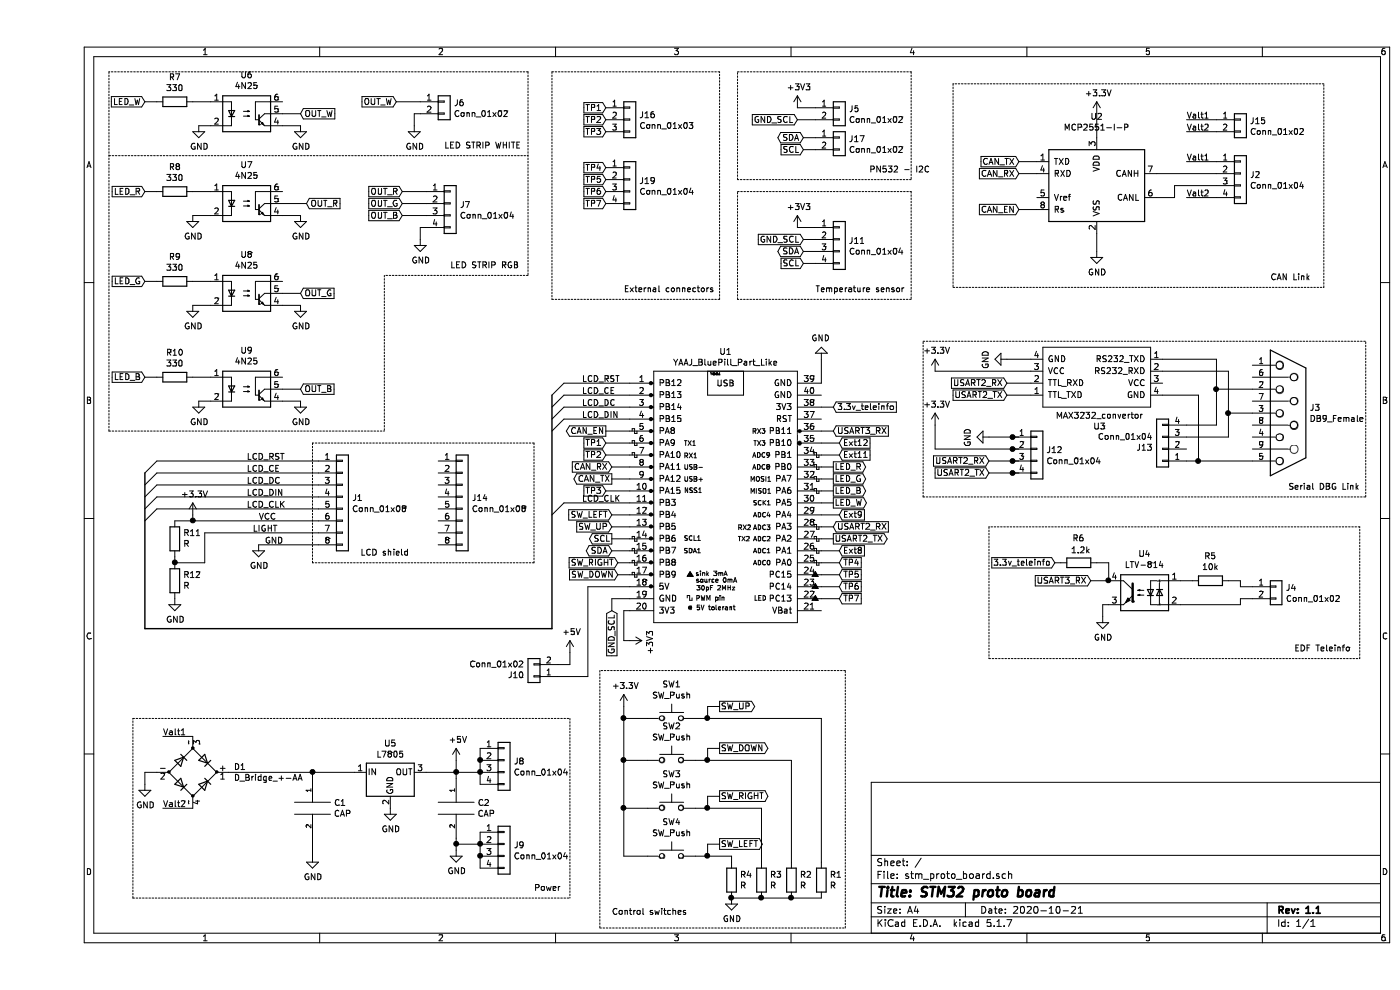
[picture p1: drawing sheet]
EESchema Schematic File Version 4
EELAYER 30 0
EELAYER END
$Descr A4 11693 8268
encoding utf-8
Sheet 1 1
Title "STM32 proto board"
Date "2020-10-21"
Rev "1.1"
Comp ""
Comment1 ""
Comment2 ""
Comment3 ""
Comment4 ""
$EndDescr
$Comp
L Interface_CAN_LIN:MCP2551-I-P U2
U 1 1
P 8850 1550
F 0 "U2" H 8850 2128 50  0000 C CNN
F 1 "MCP2551-I-P" H 8850 2037 50  0000 C CNN
F 2 "Package_DIP:DIP-8_W7.62mm" H 8850 1050 50  0001 C CIN
F 3 "http://ww1.microchip.com/downloads/en/devicedoc/21667d.pdf" H 8850 1550 50  0001 C CNN
	1    8850 1550
	1    0    0    -1  
$EndComp
$Comp
L Connector:DB9_Female J3
U 1 1
P 10450 3450
F 0 "J3" H 10629 3496 50  0000 L CNN
F 1 "DB9_Female" H 10629 3405 50  0000 L CNN
F 2 "Connector_Dsub:DSUB-9_Female_Horizontal_P2.77x2.84mm_EdgePinOffset4.94mm_Housed_MountingHolesOffset7.48mm" H 10450 3450 50  0001 C CNN
F 3 " ~" H 10450 3450 50  0001 C CNN
	1    10450 3450
	1    0    0    -1  
$EndComp
$Comp
L Connector_Generic:Conn_01x04 J2
U 1 1
P 10050 1450
F 0 "J2" H 10130 1442 50  0000 L CNN
F 1 "Conn_01x04" H 10130 1351 50  0000 L CNN
F 2 "Connector_PinHeader_2.54mm:PinHeader_1x04_P2.54mm_Horizontal" H 10050 1450 50  0001 C CNN
F 3 "~" H 10050 1450 50  0001 C CNN
	1    10050 1450
	1    0    0    -1  
$EndComp
$Comp
L power:+3.3V #PWR0105
U 1 1
P 8850 950
F 0 "#PWR0105" H 8850 800 50  0001 C CNN
F 1 "+3.3V" H 8865 1123 50  0000 C CNN
F 2 "" H 8850 950 50  0001 C CNN
F 3 "" H 8850 950 50  0001 C CNN
	1    8850 950 
	1    0    0    -1  
$EndComp
Wire Wire Line
	8850 1150 8850 950 
$Comp
L power:GND #PWR0106
U 1 1
P 8850 2100
F 0 "#PWR0106" H 8850 1850 50  0001 C CNN
F 1 "GND" H 8855 1927 50  0000 C CNN
F 2 "" H 8850 2100 50  0001 C CNN
F 3 "" H 8850 2100 50  0001 C CNN
	1    8850 2100
	1    0    0    -1  
$EndComp
Wire Wire Line
	8850 1950 8850 2100
Wire Wire Line
	9850 1450 9350 1450
Wire Wire Line
	9350 1650 9500 1650
Wire Wire Line
	9500 1650 9500 1550
Wire Wire Line
	9500 1550 9850 1550
Text Label 9600 1350 0    50   ~ 0
Valt1
Wire Wire Line
	9600 1350 9850 1350
Text Label 9600 1650 0    50   ~ 0
Valt2
Wire Wire Line
	9600 1650 9850 1650
Text Label 1750 3850 0    50   ~ 0
LCD_RST
Text Label 1750 3950 0    50   ~ 0
LCD_CE
Text Label 1750 4050 0    50   ~ 0
LCD_DC
Text Label 1750 4150 0    50   ~ 0
LCD_DIN
Text Label 1750 4250 0    50   ~ 0
LCD_CLK
Text Label 1850 4350 0    50   ~ 0
VCC
Text Label 1800 4450 0    50   ~ 0
LIGHT
Text Label 1900 4550 0    50   ~ 0
GND
$Comp
L power:+3.3V #PWR0110
U 1 1
P 1300 4300
F 0 "#PWR0110" H 1300 4150 50  0001 C CNN
F 1 "+3.3V" H 1315 4473 50  0000 C CNN
F 2 "" H 1300 4300 50  0001 C CNN
F 3 "" H 1300 4300 50  0001 C CNN
	1    1300 4300
	1    0    0    -1  
$EndComp
$Comp
L power:GND #PWR0111
U 1 1
P 1850 4550
F 0 "#PWR0111" H 1850 4300 50  0001 C CNN
F 1 "GND" H 1855 4377 50  0000 C CNN
F 2 "" H 1850 4550 50  0001 C CNN
F 3 "" H 1850 4550 50  0001 C CNN
	1    1850 4550
	1    0    0    -1  
$EndComp
Wire Wire Line
	1300 4350 1300 4300
Wire Wire Line
	1300 4350 2350 4350
Text GLabel 8200 1350 0    50   Input ~ 0
CAN_TX
Text GLabel 8200 1450 0    50   Input ~ 0
CAN_RX
Text GLabel 8200 1750 0    50   Input ~ 0
CAN_EN
Wire Wire Line
	8350 1350 8200 1350
Wire Wire Line
	8350 1450 8200 1450
Wire Wire Line
	8200 1750 8350 1750
Entry Wire Line
	1000 4050 900  4150
Entry Wire Line
	1000 3950 900  4050
Entry Wire Line
	900  4250 1000 4150
Entry Wire Line
	900  3950 1000 3850
Entry Wire Line
	900  4350 1000 4250
Wire Wire Line
	1000 3850 2350 3850
Wire Wire Line
	1000 3950 2350 3950
Wire Wire Line
	1000 4050 2350 4050
Wire Wire Line
	1000 4150 2350 4150
Wire Wire Line
	1000 4250 2350 4250
$Comp
L Switch:SW_Push SW1
U 1 1
P 5300 6000
F 0 "SW1" H 5300 6285 50  0000 C CNN
F 1 "SW_Push" H 5300 6194 50  0000 C CNN
F 2 "Button_Switch_THT:SW_PUSH_6mm" H 5300 6200 50  0001 C CNN
F 3 "" H 5300 6200 50  0001 C CNN
	1    5300 6000
	1    0    0    -1  
$EndComp
$Comp
L Switch:SW_Push SW2
U 1 1
P 5300 6350
F 0 "SW2" H 5300 6635 50  0000 C CNN
F 1 "SW_Push" H 5300 6544 50  0000 C CNN
F 2 "Button_Switch_THT:SW_PUSH_6mm" H 5300 6550 50  0001 C CNN
F 3 "" H 5300 6550 50  0001 C CNN
	1    5300 6350
	1    0    0    -1  
$EndComp
$Comp
L Switch:SW_Push SW3
U 1 1
P 5300 6750
F 0 "SW3" H 5300 7035 50  0000 C CNN
F 1 "SW_Push" H 5300 6944 50  0000 C CNN
F 2 "Button_Switch_THT:SW_PUSH_6mm" H 5300 6950 50  0001 C CNN
F 3 "" H 5300 6950 50  0001 C CNN
	1    5300 6750
	1    0    0    -1  
$EndComp
$Comp
L Switch:SW_Push SW4
U 1 1
P 5300 7150
F 0 "SW4" H 5300 7435 50  0000 C CNN
F 1 "SW_Push" H 5300 7344 50  0000 C CNN
F 2 "Button_Switch_THT:SW_PUSH_6mm" H 5300 7350 50  0001 C CNN
F 3 "" H 5300 7350 50  0001 C CNN
	1    5300 7150
	1    0    0    -1  
$EndComp
$Comp
L power:+3.3V #PWR0112
U 1 1
P 4900 5900
F 0 "#PWR0112" H 4900 5750 50  0001 C CNN
F 1 "+3.3V" H 4915 6073 50  0000 C CNN
F 2 "" H 4900 5900 50  0001 C CNN
F 3 "" H 4900 5900 50  0001 C CNN
	1    4900 5900
	1    0    0    -1  
$EndComp
Wire Wire Line
	5100 7150 4900 7150
Wire Wire Line
	5100 6000 4900 6000
Connection ~ 4900 6000
Wire Wire Line
	4900 6000 4900 5900
Wire Wire Line
	5100 6350 4900 6350
Wire Wire Line
	4900 6000 4900 6350
Connection ~ 4900 6350
Wire Wire Line
	4900 6350 4900 6750
Wire Wire Line
	5100 6750 4900 6750
Connection ~ 4900 6750
Wire Wire Line
	4900 6750 4900 7150
$Comp
L Device:R R4
U 1 1
P 5800 7350
F 0 "R4" H 5870 7396 50  0000 L CNN
F 1 "R" H 5870 7305 50  0000 L CNN
F 2 "Resistor_THT:R_Axial_DIN0207_L6.3mm_D2.5mm_P10.16mm_Horizontal" V 5730 7350 50  0001 C CNN
F 3 "~" H 5800 7350 50  0001 C CNN
	1    5800 7350
	1    0    0    -1  
$EndComp
$Comp
L Device:R R3
U 1 1
P 6050 7350
F 0 "R3" H 6120 7396 50  0000 L CNN
F 1 "R" H 6120 7305 50  0000 L CNN
F 2 "Resistor_THT:R_Axial_DIN0207_L6.3mm_D2.5mm_P15.24mm_Horizontal" V 5980 7350 50  0001 C CNN
F 3 "~" H 6050 7350 50  0001 C CNN
	1    6050 7350
	1    0    0    -1  
$EndComp
$Comp
L Device:R R2
U 1 1
P 6300 7350
F 0 "R2" H 6370 7396 50  0000 L CNN
F 1 "R" H 6370 7305 50  0000 L CNN
F 2 "Resistor_THT:R_Axial_DIN0207_L6.3mm_D2.5mm_P15.24mm_Horizontal" V 6230 7350 50  0001 C CNN
F 3 "~" H 6300 7350 50  0001 C CNN
	1    6300 7350
	1    0    0    -1  
$EndComp
$Comp
L Device:R R1
U 1 1
P 6550 7350
F 0 "R1" H 6620 7396 50  0000 L CNN
F 1 "R" H 6620 7305 50  0000 L CNN
F 2 "Resistor_THT:R_Axial_DIN0207_L6.3mm_D2.5mm_P15.24mm_Horizontal" V 6480 7350 50  0001 C CNN
F 3 "~" H 6550 7350 50  0001 C CNN
	1    6550 7350
	1    0    0    -1  
$EndComp
$Comp
L power:GND #PWR0113
U 1 1
P 5800 7500
F 0 "#PWR0113" H 5800 7250 50  0001 C CNN
F 1 "GND" H 5805 7327 50  0000 C CNN
F 2 "" H 5800 7500 50  0001 C CNN
F 3 "" H 5800 7500 50  0001 C CNN
	1    5800 7500
	1    0    0    -1  
$EndComp
Wire Wire Line
	5800 7500 6050 7500
Connection ~ 6050 7500
Wire Wire Line
	6050 7500 6300 7500
Wire Wire Line
	6300 7500 6550 7500
Connection ~ 6300 7500
Wire Wire Line
	5500 7150 5600 7150
Wire Wire Line
	5800 7150 5800 7200
Wire Wire Line
	6050 6750 6050 7200
Wire Wire Line
	5500 6350 5600 6350
Wire Wire Line
	6300 6350 6300 7200
Wire Wire Line
	6550 6000 6550 7200
Wire Wire Line
	5500 6000 5600 6000
Wire Wire Line
	5500 6750 5600 6750
Text GLabel 4800 4400 0    50   Input ~ 0
SW_UP
Text GLabel 5700 6250 2    50   Output ~ 0
SW_DOWN
Text GLabel 5700 6650 2    50   Output ~ 0
SW_RIGHT
Text GLabel 5700 7050 2    50   Output ~ 0
SW_LEFT
Wire Wire Line
	5700 5900 5600 5900
Wire Wire Line
	5600 5900 5600 6000
Connection ~ 5600 6000
Wire Wire Line
	5600 6000 6550 6000
Wire Wire Line
	5700 6250 5600 6250
Wire Wire Line
	5600 6250 5600 6350
Connection ~ 5600 6350
Wire Wire Line
	5600 6350 6300 6350
Wire Wire Line
	5700 6650 5600 6650
Wire Wire Line
	5600 6650 5600 6750
Connection ~ 5600 6750
Wire Wire Line
	5600 6750 6050 6750
Wire Wire Line
	5700 7050 5600 7050
Wire Wire Line
	5600 7050 5600 7150
Connection ~ 5600 7150
Wire Wire Line
	5600 7150 5800 7150
Wire Notes Line
	800  7500 800  6000
Text Notes 10450 4100 0    50   ~ 0
Serial DBG Link
$Comp
L Device:R R6
U 1 1
P 8700 4700
F 0 "R6" V 8900 4650 50  0000 L CNN
F 1 "1.2k" V 8800 4600 50  0000 L CNN
F 2 "Resistor_THT:R_Axial_DIN0204_L3.6mm_D1.6mm_P7.62mm_Horizontal" V 8630 4700 50  0001 C CNN
F 3 "~" H 8700 4700 50  0001 C CNN
	1    8700 4700
	0    -1   -1   0   
$EndComp
Wire Wire Line
	10050 5050 10050 5000
Wire Wire Line
	10050 5000 10150 5000
Wire Wire Line
	9550 5050 10050 5050
$Comp
L Isolator:LTV-814 U4
U 1 1
P 9250 4950
F 0 "U4" H 9250 5275 50  0000 C CNN
F 1 "LTV-814" H 9250 5184 50  0000 C CNN
F 2 "Package_DIP:DIP-4_W7.62mm" H 9050 4750 50  0001 L CIN
F 3 "http://optoelectronics.liteon.com/upload/download/DS-70-96-0013/S_110_LTV-814%20824%20844%20(M,%20S,%20S-TA,%20S-TA1,%20S-TP)%20Series.pdf" H 9275 4950 50  0001 L CNN
	1    9250 4950
	-1   0    0    -1  
$EndComp
Wire Wire Line
	10150 4900 10050 4900
Wire Wire Line
	10050 4900 10050 4850
Wire Wire Line
	10050 4850 9950 4850
$Comp
L Device:R R5
U 1 1
P 9800 4850
F 0 "R5" V 9593 4850 50  0000 C CNN
F 1 "10k" V 9684 4850 50  0000 C CNN
F 2 "Resistor_THT:R_Axial_DIN0204_L3.6mm_D1.6mm_P7.62mm_Horizontal" V 9730 4850 50  0001 C CNN
F 3 "~" H 9800 4850 50  0001 C CNN
	1    9800 4850
	0    1    1    0   
$EndComp
Wire Wire Line
	9550 4850 9650 4850
$Comp
L power:GND #PWR0101
U 1 1
P 8900 5150
F 0 "#PWR0101" H 8900 4900 50  0001 C CNN
F 1 "GND" H 8905 4977 50  0000 C CNN
F 2 "" H 8900 5150 50  0001 C CNN
F 3 "" H 8900 5150 50  0001 C CNN
	1    8900 5150
	1    0    0    -1  
$EndComp
Wire Wire Line
	8500 4700 8550 4700
Text GLabel 8800 4850 0    50   Input ~ 0
USART3_RX
Wire Wire Line
	8850 4700 8950 4700
Wire Wire Line
	8950 4850 8950 4700
Wire Wire Line
	8950 5050 8900 5050
Wire Wire Line
	8900 5050 8900 5150
Wire Notes Line
	7950 4400 7950 5500
Wire Notes Line
	7950 5500 11050 5500
Wire Notes Line
	11050 5500 11050 4400
Wire Notes Line
	11050 4400 7950 4400
Text Notes 10500 5450 0    50   ~ 0
EDF Teleinfo
Wire Notes Line
	7650 2400 10750 2400
Wire Notes Line
	10750 2400 10750 700 
Wire Notes Line
	10750 700  7650 700 
Wire Notes Line
	7650 700  7650 2400
Text Notes 10300 2350 0    50   ~ 0
CAN Link
Wire Notes Line
	2300 3700 2300 4700
Wire Notes Line
	4150 4700 4150 3700
Text Notes 2700 4650 0    50   ~ 0
LCD shield
Connection ~ 5800 7500
Text Label 4550 3200 0    50   ~ 0
LCD_RST
Text Label 4550 3300 0    50   ~ 0
LCD_CE
Text Label 4550 3400 0    50   ~ 0
LCD_DC
Text Label 4550 3500 0    50   ~ 0
LCD_DIN
Wire Wire Line
	4400 3200 4950 3200
Wire Wire Line
	4400 3300 4950 3300
Wire Wire Line
	4400 3400 4950 3400
Wire Wire Line
	4400 3500 4950 3500
Text Label 4550 4200 0    50   ~ 0
LCD_CLK
Wire Wire Line
	4400 4200 4950 4200
Entry Wire Line
	4300 3300 4400 3200
Entry Wire Line
	4300 3400 4400 3300
Entry Wire Line
	4300 3600 4400 3500
Entry Wire Line
	4300 3500 4400 3400
Entry Wire Line
	4300 4300 4400 4200
Text GLabel 6650 4400 2    50   Input ~ 0
USART2_RX
Text GLabel 6650 4500 2    50   Output ~ 0
USART2_TX
Wire Wire Line
	6550 4400 6650 4400
Wire Wire Line
	6650 4500 6550 4500
Text GLabel 4800 3900 0    50   Input ~ 0
CAN_RX
Text GLabel 4800 4000 0    50   Output ~ 0
CAN_TX
Wire Wire Line
	4800 3900 4950 3900
Wire Wire Line
	4950 4000 4800 4000
Text GLabel 6650 3600 2    50   Input ~ 0
USART3_RX
Wire Wire Line
	6550 3600 6650 3600
Text GLabel 4750 3600 0    50   Output ~ 0
CAN_EN
Wire Wire Line
	4950 4600 4800 4600
Wire Wire Line
	10150 3450 9950 3450
Text GLabel 6400 1150 0    50   BiDi ~ 0
SDA
Text GLabel 6400 1250 0    50   Input ~ 0
SCL
Wire Wire Line
	6500 1150 6400 1150
Wire Wire Line
	6400 1250 6500 1250
Text GLabel 4800 4600 0    50   BiDi ~ 0
SDA
Wire Wire Line
	4950 4800 4850 4800
Text GLabel 4800 4500 0    50   Output ~ 0
SCL
Wire Wire Line
	4950 4700 4850 4700
Text GLabel 4850 4800 0    50   Input ~ 0
SW_DOWN
Text GLabel 4850 4700 0    50   Input ~ 0
SW_RIGHT
Text GLabel 4800 4300 0    50   Input ~ 0
SW_LEFT
Wire Wire Line
	6550 4700 6700 4700
Wire Wire Line
	6550 4800 6700 4800
Wire Wire Line
	6550 5000 6700 5000
Wire Wire Line
	6550 4900 6700 4900
Text GLabel 5700 5900 2    50   Output ~ 0
SW_UP
$Comp
L power:+5V #PWR0119
U 1 1
P 4450 5450
F 0 "#PWR0119" H 4450 5300 50  0001 C CNN
F 1 "+5V" H 4465 5623 50  0000 C CNN
F 2 "" H 4450 5450 50  0001 C CNN
F 3 "" H 4450 5450 50  0001 C CNN
	1    4450 5450
	1    0    0    -1  
$EndComp
Text Notes 6950 1450 0    50   ~ 0
PN532 - I2C
Wire Notes Line
	7300 600  7300 1500
Wire Notes Line
	7300 1500 5850 1500
Wire Notes Line
	5850 1500 5850 600 
Wire Notes Line
	5850 600  7300 600 
$Comp
L Isolator:4N25 U7
U 1 1
P 1750 1700
F 0 "U7" H 1750 2025 50  0000 C CNN
F 1 "4N25" H 1750 1934 50  0000 C CNN
F 2 "Package_DIP:DIP-6_W7.62mm" H 1550 1500 50  0001 L CIN
F 3 "https://www.vishay.com/docs/83725/4n25.pdf" H 1750 1700 50  0001 L CNN
	1    1750 1700
	1    0    0    -1  
$EndComp
$Comp
L Isolator:4N25 U8
U 1 1
P 1750 2450
F 0 "U8" H 1750 2775 50  0000 C CNN
F 1 "4N25" H 1750 2684 50  0000 C CNN
F 2 "Package_DIP:DIP-6_W7.62mm" H 1550 2250 50  0001 L CIN
F 3 "https://www.vishay.com/docs/83725/4n25.pdf" H 1750 2450 50  0001 L CNN
	1    1750 2450
	1    0    0    -1  
$EndComp
$Comp
L power:GND #PWR0120
U 1 1
P 1350 3350
F 0 "#PWR0120" H 1350 3100 50  0001 C CNN
F 1 "GND" H 1355 3177 50  0000 C CNN
F 2 "" H 1350 3350 50  0001 C CNN
F 3 "" H 1350 3350 50  0001 C CNN
	1    1350 3350
	1    0    0    -1  
$EndComp
$Comp
L power:GND #PWR0121
U 1 1
P 1300 2550
F 0 "#PWR0121" H 1300 2300 50  0001 C CNN
F 1 "GND" H 1305 2377 50  0000 C CNN
F 2 "" H 1300 2550 50  0001 C CNN
F 3 "" H 1300 2550 50  0001 C CNN
	1    1300 2550
	1    0    0    -1  
$EndComp
$Comp
L power:GND #PWR0122
U 1 1
P 1300 1800
F 0 "#PWR0122" H 1300 1550 50  0001 C CNN
F 1 "GND" H 1305 1627 50  0000 C CNN
F 2 "" H 1300 1800 50  0001 C CNN
F 3 "" H 1300 1800 50  0001 C CNN
	1    1300 1800
	1    0    0    -1  
$EndComp
$Comp
L power:GND #PWR0123
U 1 1
P 2200 3350
F 0 "#PWR0123" H 2200 3100 50  0001 C CNN
F 1 "GND" H 2205 3177 50  0000 C CNN
F 2 "" H 2200 3350 50  0001 C CNN
F 3 "" H 2200 3350 50  0001 C CNN
	1    2200 3350
	1    0    0    -1  
$EndComp
$Comp
L power:GND #PWR0124
U 1 1
P 2200 2550
F 0 "#PWR0124" H 2200 2300 50  0001 C CNN
F 1 "GND" H 2205 2377 50  0000 C CNN
F 2 "" H 2200 2550 50  0001 C CNN
F 3 "" H 2200 2550 50  0001 C CNN
	1    2200 2550
	1    0    0    -1  
$EndComp
$Comp
L power:GND #PWR0125
U 1 1
P 2200 1800
F 0 "#PWR0125" H 2200 1550 50  0001 C CNN
F 1 "GND" H 2205 1627 50  0000 C CNN
F 2 "" H 2200 1800 50  0001 C CNN
F 3 "" H 2200 1800 50  0001 C CNN
	1    2200 1800
	1    0    0    -1  
$EndComp
Wire Wire Line
	1450 1800 1300 1800
Wire Wire Line
	1450 2550 1300 2550
Wire Wire Line
	1450 3350 1350 3350
Wire Wire Line
	2050 3350 2200 3350
Wire Wire Line
	2050 2550 2200 2550
Wire Wire Line
	2050 1800 2200 1800
$Comp
L Device:R R8
U 1 1
P 1150 1600
F 0 "R8" V 943 1600 50  0000 C CNN
F 1 "330" V 1034 1600 50  0000 C CNN
F 2 "Resistor_THT:R_Axial_DIN0204_L3.6mm_D1.6mm_P7.62mm_Horizontal" V 1080 1600 50  0001 C CNN
F 3 "~" H 1150 1600 50  0001 C CNN
	1    1150 1600
	0    1    1    0   
$EndComp
$Comp
L Device:R R9
U 1 1
P 1150 2350
F 0 "R9" V 943 2350 50  0000 C CNN
F 1 "330" V 1034 2350 50  0000 C CNN
F 2 "Resistor_THT:R_Axial_DIN0204_L3.6mm_D1.6mm_P7.62mm_Horizontal" V 1080 2350 50  0001 C CNN
F 3 "~" H 1150 2350 50  0001 C CNN
	1    1150 2350
	0    1    1    0   
$EndComp
$Comp
L Device:R R10
U 1 1
P 1150 3150
F 0 "R10" V 943 3150 50  0000 C CNN
F 1 "330" V 1034 3150 50  0000 C CNN
F 2 "Resistor_THT:R_Axial_DIN0204_L3.6mm_D1.6mm_P7.62mm_Horizontal" V 1080 3150 50  0001 C CNN
F 3 "~" H 1150 3150 50  0001 C CNN
	1    1150 3150
	0    1    1    0   
$EndComp
$Comp
L Isolator:4N25 U9
U 1 1
P 1750 3250
F 0 "U9" H 1750 3575 50  0000 C CNN
F 1 "4N25" H 1750 3484 50  0000 C CNN
F 2 "Package_DIP:DIP-6_W7.62mm" H 1550 3050 50  0001 L CIN
F 3 "https://www.vishay.com/docs/83725/4n25.pdf" H 1750 3250 50  0001 L CNN
	1    1750 3250
	1    0    0    -1  
$EndComp
Text GLabel 900  1600 0    50   Input ~ 0
LED_R
Text GLabel 900  2350 0    50   Input ~ 0
LED_G
Text GLabel 900  3150 0    50   Input ~ 0
LED_B
Wire Wire Line
	900  1600 1000 1600
Wire Wire Line
	1300 1600 1450 1600
Wire Wire Line
	1450 2350 1300 2350
Wire Wire Line
	1000 2350 900  2350
Wire Wire Line
	900  3150 1000 3150
Wire Wire Line
	1300 3150 1450 3150
Text GLabel 2250 1700 2    50   Input ~ 0
OUT_R
Text GLabel 2200 2450 2    50   Input ~ 0
OUT_G
Text GLabel 2200 3250 2    50   Input ~ 0
OUT_B
$Comp
L power:GND #PWR0129
U 1 1
P 3200 2000
F 0 "#PWR0129" H 3200 1750 50  0001 C CNN
F 1 "GND" H 3205 1827 50  0000 C CNN
F 2 "" H 3200 2000 50  0001 C CNN
F 3 "" H 3200 2000 50  0001 C CNN
	1    3200 2000
	1    0    0    -1  
$EndComp
Text Notes 3450 2250 0    50   ~ 0
LED STRIP RGB
$Comp
L Connector_Generic:Conn_01x04 J7
U 1 1
P 3450 1700
F 0 "J7" H 3530 1692 50  0000 L CNN
F 1 "Conn_01x04" H 3530 1601 50  0000 L CNN
F 2 "Connector_PinHeader_2.54mm:PinHeader_1x04_P2.54mm_Vertical" H 3450 1700 50  0001 C CNN
F 3 "~" H 3450 1700 50  0001 C CNN
	1    3450 1700
	1    0    0    -1  
$EndComp
Wire Wire Line
	3250 1900 3200 1900
Wire Wire Line
	3200 1900 3200 2000
Text GLabel 3050 1800 0    50   Input ~ 0
OUT_B
Text GLabel 3050 1700 0    50   Input ~ 0
OUT_G
Text GLabel 3050 1600 0    50   Input ~ 0
OUT_R
Wire Wire Line
	3050 1600 3250 1600
Wire Wire Line
	3250 1700 3050 1700
Wire Wire Line
	3050 1800 3250 1800
$Comp
L power:GND #PWR0130
U 1 1
P 3150 1050
F 0 "#PWR0130" H 3150 800 50  0001 C CNN
F 1 "GND" H 3155 877 50  0000 C CNN
F 2 "" H 3150 1050 50  0001 C CNN
F 3 "" H 3150 1050 50  0001 C CNN
	1    3150 1050
	1    0    0    -1  
$EndComp
Wire Wire Line
	3200 950  3150 950 
Wire Wire Line
	3150 950  3150 1050
Text GLabel 3000 850  0    50   Input ~ 0
OUT_W
Wire Wire Line
	3000 850  3200 850 
$Comp
L Connector_Generic:Conn_01x04 J11
U 1 1
P 6700 2000
F 0 "J11" H 6780 1992 50  0000 L CNN
F 1 "Conn_01x04" H 6780 1901 50  0000 L CNN
F 2 "Connector_PinHeader_2.54mm:PinHeader_1x04_P2.54mm_Vertical" H 6700 2000 50  0001 C CNN
F 3 "~" H 6700 2000 50  0001 C CNN
	1    6700 2000
	1    0    0    -1  
$EndComp
$Comp
L power:+3V3 #PWR0126
U 1 1
P 6350 1900
F 0 "#PWR0126" H 6350 1750 50  0001 C CNN
F 1 "+3V3" H 6365 2073 50  0000 C CNN
F 2 "" H 6350 1900 50  0001 C CNN
F 3 "" H 6350 1900 50  0001 C CNN
	1    6350 1900
	1    0    0    -1  
$EndComp
Text GLabel 6400 2100 0    50   BiDi ~ 0
SDA
Text GLabel 6400 2200 0    50   Input ~ 0
SCL
Wire Wire Line
	6500 1900 6350 1900
Wire Wire Line
	6500 2100 6400 2100
Wire Wire Line
	6400 2200 6500 2200
Text Notes 6500 2450 0    50   ~ 0
Temperature sensor
Wire Notes Line
	7300 1600 7300 2500
Wire Notes Line
	7300 2500 5850 2500
Wire Notes Line
	5850 2500 5850 1600
Wire Notes Line
	5850 1600 7300 1600
Wire Wire Line
	2050 1700 2250 1700
Wire Wire Line
	2050 2450 2200 2450
Wire Wire Line
	2050 3250 2200 3250
$Comp
L power:GND #PWR0128
U 1 1
P 1350 1050
F 0 "#PWR0128" H 1350 800 50  0001 C CNN
F 1 "GND" H 1355 877 50  0000 C CNN
F 2 "" H 1350 1050 50  0001 C CNN
F 3 "" H 1350 1050 50  0001 C CNN
	1    1350 1050
	1    0    0    -1  
$EndComp
$Comp
L power:GND #PWR0131
U 1 1
P 2200 1050
F 0 "#PWR0131" H 2200 800 50  0001 C CNN
F 1 "GND" H 2205 877 50  0000 C CNN
F 2 "" H 2200 1050 50  0001 C CNN
F 3 "" H 2200 1050 50  0001 C CNN
	1    2200 1050
	1    0    0    -1  
$EndComp
Wire Wire Line
	1450 1050 1350 1050
Wire Wire Line
	2050 1050 2200 1050
$Comp
L Device:R R7
U 1 1
P 1150 850
F 0 "R7" V 943 850 50  0000 C CNN
F 1 "330" V 1034 850 50  0000 C CNN
F 2 "Resistor_THT:R_Axial_DIN0204_L3.6mm_D1.6mm_P7.62mm_Horizontal" V 1080 850 50  0001 C CNN
F 3 "~" H 1150 850 50  0001 C CNN
	1    1150 850 
	0    1    1    0   
$EndComp
$Comp
L Isolator:4N25 U6
U 1 1
P 1750 950
F 0 "U6" H 1750 1275 50  0000 C CNN
F 1 "4N25" H 1750 1184 50  0000 C CNN
F 2 "Package_DIP:DIP-6_W7.62mm" H 1550 750 50  0001 L CIN
F 3 "https://www.vishay.com/docs/83725/4n25.pdf" H 1750 950 50  0001 L CNN
	1    1750 950 
	1    0    0    -1  
$EndComp
Text GLabel 900  850  0    50   Input ~ 0
LED_W
Wire Wire Line
	900  850  1000 850 
Wire Wire Line
	1300 850  1450 850 
Text GLabel 2200 950  2    50   Input ~ 0
OUT_W
Wire Wire Line
	2050 950  2200 950 
$Comp
L Connector_Generic:Conn_01x02 J6
U 1 1
P 3400 850
F 0 "J6" H 3480 842 50  0000 L CNN
F 1 "Conn_01x02" H 3480 751 50  0000 L CNN
F 2 "Connector_PinHeader_2.54mm:PinHeader_1x02_P2.54mm_Vertical" H 3400 850 50  0001 C CNN
F 3 "~" H 3400 850 50  0001 C CNN
	1    3400 850 
	1    0    0    -1  
$EndComp
Text Notes 3400 1250 0    50   ~ 0
LED STRIP WHITE
Wire Notes Line
	600  1300 4100 1300
Wire Notes Line
	4100 600  600  600 
Wire Notes Line
	600  600  600  3600
Text GLabel 6650 3900 2    50   Output ~ 0
LED_R
Wire Wire Line
	6550 3900 6650 3900
Text GLabel 6650 4000 2    50   Output ~ 0
LED_G
Text GLabel 6650 4100 2    50   Output ~ 0
LED_B
Wire Wire Line
	6550 4000 6650 4000
Wire Wire Line
	6550 4100 6650 4100
Text GLabel 6700 3700 2    50   Input ~ 0
Ext12
Text GLabel 6700 3800 2    50   Input ~ 0
Ext11
Text GLabel 6650 4200 2    50   Output ~ 0
LED_W
Text GLabel 6700 4300 2    50   Input ~ 0
Ext9
Text GLabel 6700 4600 2    50   Input ~ 0
Ext8
Wire Notes Line
	4100 600  4100 2300
Wire Notes Line
	4100 2300 2900 2300
Wire Notes Line
	2900 2300 2900 3600
Wire Notes Line
	600  3600 2900 3600
Text Notes 4900 2450 0    50   ~ 0
External connectors
Wire Notes Line
	4300 2500 5700 2500
Wire Notes Line
	5700 2500 5700 600 
Wire Notes Line
	5700 600  4300 600 
Wire Notes Line
	4300 600  4300 2500
Wire Wire Line
	6700 4600 6550 4600
Wire Wire Line
	6550 4300 6700 4300
Wire Wire Line
	6550 3700 6700 3700
Wire Wire Line
	6700 3800 6550 3800
Wire Wire Line
	4750 3600 4950 3600
Wire Wire Line
	4950 3700 4750 3700
Wire Wire Line
	4750 3800 4950 3800
Wire Wire Line
	4750 4100 4950 4100
$Comp
L power:+3V3 #PWR0132
U 1 1
P 4950 5350
F 0 "#PWR0132" H 4950 5200 50  0001 C CNN
F 1 "+3V3" H 4965 5523 50  0000 C CNN
F 2 "" H 4950 5350 50  0001 C CNN
F 3 "" H 4950 5350 50  0001 C CNN
	1    4950 5350
	0    1    1    0   
$EndComp
Wire Wire Line
	4950 5100 4900 5100
Wire Bus Line
	900  5250 4300 5250
$Comp
L pspice:CAP C2
U 1 1
P 3500 6750
F 0 "C2" H 3678 6796 50  0000 L CNN
F 1 "CAP" H 3678 6705 50  0000 L CNN
F 2 "Capacitor_THT:CP_Radial_D5.0mm_P2.50mm" H 3500 6750 50  0001 C CNN
F 3 "" H 3500 6750 50  0001 C CNN
	1    3500 6750
	1    0    0    -1  
$EndComp
Connection ~ 3500 6450
Wire Wire Line
	3500 6350 3500 6450
$Comp
L power:+5V #PWR0116
U 1 1
P 3500 6350
F 0 "#PWR0116" H 3500 6200 50  0001 C CNN
F 1 "+5V" H 3515 6523 50  0000 C CNN
F 2 "" H 3500 6350 50  0001 C CNN
F 3 "" H 3500 6350 50  0001 C CNN
	1    3500 6350
	1    0    0    -1  
$EndComp
Text Notes 4150 7450 0    50   ~ 0
Power
Text Label 1050 6750 0    50   ~ 0
Valt2
Text Label 1050 6150 0    50   ~ 0
Valt1
Wire Wire Line
	3500 7000 3500 7050
Wire Wire Line
	2300 7000 2300 7150
Wire Wire Line
	900  6450 900  6550
Wire Wire Line
	1000 6450 900  6450
$Comp
L power:GND #PWR0109
U 1 1
P 900 6550
F 0 "#PWR0109" H 900 6300 50  0001 C CNN
F 1 "GND" H 905 6377 50  0000 C CNN
F 2 "" H 900 6550 50  0001 C CNN
F 3 "" H 900 6550 50  0001 C CNN
	1    900  6550
	1    0    0    -1  
$EndComp
$Comp
L power:GND #PWR0108
U 1 1
P 2300 7150
F 0 "#PWR0108" H 2300 6900 50  0001 C CNN
F 1 "GND" H 2305 6977 50  0000 C CNN
F 2 "" H 2300 7150 50  0001 C CNN
F 3 "" H 2300 7150 50  0001 C CNN
	1    2300 7150
	1    0    0    -1  
$EndComp
$Comp
L power:GND #PWR0107
U 1 1
P 3500 7100
F 0 "#PWR0107" H 3500 6850 50  0001 C CNN
F 1 "GND" H 3505 6927 50  0000 C CNN
F 2 "" H 3500 7100 50  0001 C CNN
F 3 "" H 3500 7100 50  0001 C CNN
	1    3500 7100
	1    0    0    -1  
$EndComp
Wire Wire Line
	3500 6450 3500 6500
Wire Wire Line
	3250 6450 3500 6450
Wire Wire Line
	2300 6450 2650 6450
Connection ~ 2300 6450
Wire Wire Line
	2300 6450 2300 6500
Wire Wire Line
	1050 6750 1300 6750
Wire Wire Line
	1050 6150 1300 6150
$Comp
L Device:D_Bridge_+-AA D1
U 1 1
P 1300 6450
F 0 "D1" H 1641 6496 50  0000 L CNN
F 1 "D_Bridge_+-AA" H 1641 6405 50  0000 L CNN
F 2 "Diode_THT:Diode_Bridge_DIP-4_W7.62mm_P5.08mm" H 1300 6450 50  0001 C CNN
F 3 "~" H 1300 6450 50  0001 C CNN
	1    1300 6450
	1    0    0    -1  
$EndComp
$Comp
L pspice:CAP C1
U 1 1
P 2300 6750
F 0 "C1" H 2478 6796 50  0000 L CNN
F 1 "CAP" H 2478 6705 50  0000 L CNN
F 2 "Capacitor_THT:CP_Radial_D6.3mm_P2.50mm" H 2300 6750 50  0001 C CNN
F 3 "" H 2300 6750 50  0001 C CNN
	1    2300 6750
	1    0    0    -1  
$EndComp
$Comp
L Regulator_Linear:L7805 U5
U 1 1
P 2950 6450
F 0 "U5" H 2950 6692 50  0000 C CNN
F 1 "L7805" H 2950 6601 50  0000 C CNN
F 2 "Package_TO_SOT_THT:TO-220-3_Vertical" H 2975 6300 50  0001 L CIN
F 3 "http://www.st.com/content/ccc/resource/technical/document/datasheet/41/4f/b3/b0/12/d4/47/88/CD00000444.pdf/files/CD00000444.pdf/jcr:content/translations/en.CD00000444.pdf" H 2950 6400 50  0001 C CNN
	1    2950 6450
	1    0    0    -1  
$EndComp
$Comp
L YAAJ_BluePill_Part_Like:YAAJ_BluePill_Part_Like U1
U 1 1
P 5750 4100
F 0 "U1" H 5750 5265 50  0000 C CNN
F 1 "YAAJ_BluePill_Part_Like" H 5750 5174 50  0000 C CNN
F 2 "Footprints:YAAJ_BluePill_1" H 6450 3100 50  0001 C CNN
F 3 "" H 6450 3100 50  0001 C CNN
	1    5750 4100
	1    0    0    -1  
$EndComp
$Comp
L stm_proto_board-rescue:MAX3232_convertor-perso U3
U 1 1
P 8800 3200
F 0 "U3" H 8725 3565 50  0000 C CNN
F 1 "MAX3232_convertor" H 8725 3474 50  0000 C CNN
F 2 "" H 8800 2750 50  0001 C CNN
F 3 "" H 8800 2750 50  0001 C CNN
	1    8800 3200
	-1   0    0    1   
$EndComp
$Comp
L power:+3.3V #PWR0103
U 1 1
P 7500 3550
F 0 "#PWR0103" H 7500 3400 50  0001 C CNN
F 1 "+3.3V" H 7515 3723 50  0000 C CNN
F 2 "" H 7500 3550 50  0001 C CNN
F 3 "" H 7500 3550 50  0001 C CNN
	1    7500 3550
	1    0    0    -1  
$EndComp
$Comp
L power:GND #PWR0104
U 1 1
P 7950 3650
F 0 "#PWR0104" H 7950 3400 50  0001 C CNN
F 1 "GND" H 7955 3477 50  0000 C CNN
F 2 "" H 7950 3650 50  0001 C CNN
F 3 "" H 7950 3650 50  0001 C CNN
	1    7950 3650
	0    1    1    0   
$EndComp
Wire Wire Line
	7950 3650 8150 3650
Wire Wire Line
	8200 3750 8150 3750
Text GLabel 7950 3850 0    50   Input ~ 0
USART2_RX
Text GLabel 7950 3950 0    50   Input ~ 0
USART2_TX
Wire Wire Line
	7950 3850 8150 3850
Wire Wire Line
	8200 3950 8150 3950
$Comp
L Connector_Generic:Conn_01x04 J12
U 1 1
P 8350 3750
F 0 "J12" H 8430 3742 50  0000 L CNN
F 1 "Conn_01x04" H 8430 3651 50  0000 L CNN
F 2 "Connector_PinHeader_2.54mm:PinHeader_1x04_P2.54mm_Vertical" H 8350 3750 50  0001 C CNN
F 3 "~" H 8350 3750 50  0001 C CNN
	1    8350 3750
	1    0    0    -1  
$EndComp
Connection ~ 8150 3650
Wire Wire Line
	8150 3650 8200 3650
Connection ~ 8150 3750
Connection ~ 8150 3850
Wire Wire Line
	8150 3850 8200 3850
Connection ~ 8150 3950
Wire Wire Line
	8150 3950 7950 3950
$Comp
L Connector_Generic:Conn_01x04 J13
U 1 1
P 9400 3750
F 0 "J13" H 9480 3742 50  0000 L CNN
F 1 "Conn_01x04" H 9480 3651 50  0000 L CNN
F 2 "Connector_PinHeader_2.54mm:PinHeader_1x04_P2.54mm_Vertical" H 9400 3750 50  0001 C CNN
F 3 "~" H 9400 3750 50  0001 C CNN
	1    9400 3750
	-1   0    0    1   
$EndComp
Wire Wire Line
	9600 3850 9700 3850
Wire Wire Line
	9600 3650 9950 3650
Wire Wire Line
	9950 3650 9950 3450
Wire Wire Line
	9850 3550 9850 3250
Wire Wire Line
	9600 3550 9850 3550
Wire Wire Line
	9850 3250 10150 3250
Wire Notes Line
	11100 4150 11100 2850
Wire Notes Line
	7400 2850 11100 2850
Wire Notes Line
	7400 4150 7400 2850
Wire Notes Line
	7400 4150 11100 4150
Text GLabel 8100 3200 0    50   Input ~ 0
USART2_RX
Wire Wire Line
	7500 3550 7500 3750
Text GLabel 8100 3300 0    50   Input ~ 0
USART2_TX
Wire Wire Line
	8100 3200 8300 3200
Wire Wire Line
	8300 3300 8100 3300
$Comp
L power:+3.3V #PWR0133
U 1 1
P 7500 3100
F 0 "#PWR0133" H 7500 2950 50  0001 C CNN
F 1 "+3.3V" H 7515 3273 50  0000 C CNN
F 2 "" H 7500 3100 50  0001 C CNN
F 3 "" H 7500 3100 50  0001 C CNN
	1    7500 3100
	1    0    0    -1  
$EndComp
Wire Wire Line
	7500 3750 8150 3750
$Comp
L power:GND #PWR0134
U 1 1
P 8100 3000
F 0 "#PWR0134" H 8100 2750 50  0001 C CNN
F 1 "GND" H 8105 2827 50  0000 C CNN
F 2 "" H 8100 3000 50  0001 C CNN
F 3 "" H 8100 3000 50  0001 C CNN
	1    8100 3000
	0    1    1    0   
$EndComp
Wire Wire Line
	8100 3000 8300 3000
Wire Wire Line
	7500 3100 8300 3100
Wire Wire Line
	9400 3000 9850 3000
Wire Wire Line
	9850 3000 9850 3250
Connection ~ 9850 3250
Wire Wire Line
	9950 3100 9950 3450
Wire Wire Line
	9400 3100 9950 3100
Connection ~ 9950 3450
Wire Wire Line
	9700 3300 9700 3850
Wire Wire Line
	9400 3300 9700 3300
Connection ~ 9700 3850
Wire Wire Line
	9700 3850 10150 3850
$Comp
L power:GND #PWR0135
U 1 1
P 2950 6750
F 0 "#PWR0135" H 2950 6500 50  0001 C CNN
F 1 "GND" H 2955 6577 50  0000 C CNN
F 2 "" H 2950 6750 50  0001 C CNN
F 3 "" H 2950 6750 50  0001 C CNN
	1    2950 6750
	1    0    0    -1  
$EndComp
Wire Wire Line
	6550 4200 6650 4200
Text Label 9600 1000 0    50   ~ 0
Valt1
Wire Wire Line
	9600 1000 9850 1000
Text Label 9600 1100 0    50   ~ 0
Valt2
Wire Wire Line
	9600 1100 9850 1100
$Comp
L Connector_Generic:Conn_01x02 J15
U 1 1
P 10050 1000
F 0 "J15" H 10130 992 50  0000 L CNN
F 1 "Conn_01x02" H 10130 901 50  0000 L CNN
F 2 "Connector_PinHeader_2.54mm:PinHeader_1x02_P2.54mm_Vertical" H 10050 1000 50  0001 C CNN
F 3 "~" H 10050 1000 50  0001 C CNN
	1    10050 1000
	1    0    0    -1  
$EndComp
Wire Wire Line
	1600 6450 2300 6450
$Comp
L Connector_Generic:Conn_01x02 J4
U 1 1
P 10350 4900
F 0 "J4" H 10430 4892 50  0000 L CNN
F 1 "Conn_01x02" H 10430 4801 50  0000 L CNN
F 2 "Connector_PinHeader_2.54mm:PinHeader_1x02_P2.54mm_Vertical" H 10350 4900 50  0001 C CNN
F 3 "~" H 10350 4900 50  0001 C CNN
	1    10350 4900
	1    0    0    -1  
$EndComp
$Comp
L Connector_Generic:Conn_01x08 J1
U 1 1
P 2550 4150
F 0 "J1" H 2630 4142 50  0000 L CNN
F 1 "Conn_01x08" H 2630 4051 50  0000 L CNN
F 2 "Connector_PinHeader_2.54mm:PinHeader_1x08_P2.54mm_Vertical" H 2550 4150 50  0001 C CNN
F 3 "~" H 2550 4150 50  0001 C CNN
	1    2550 4150
	1    0    0    -1  
$EndComp
$Comp
L Connector_Generic:Conn_01x08 J14
U 1 1
P 3550 4150
F 0 "J14" H 3630 4142 50  0000 L CNN
F 1 "Conn_01x08" H 3630 4051 50  0000 L CNN
F 2 "Connector_PinHeader_2.54mm:PinHeader_1x08_P2.54mm_Vertical" H 3550 4150 50  0001 C CNN
F 3 "~" H 3550 4150 50  0001 C CNN
	1    3550 4150
	1    0    0    -1  
$EndComp
Wire Wire Line
	4950 4400 4800 4400
Wire Wire Line
	4800 4500 4950 4500
Wire Wire Line
	4800 4300 4950 4300
$Comp
L Connector_Generic:Conn_01x04 J9
U 1 1
P 3900 7050
F 0 "J9" H 3980 7042 50  0000 L CNN
F 1 "Conn_01x04" H 3980 6951 50  0000 L CNN
F 2 "Connector_PinHeader_2.54mm:PinHeader_1x04_P2.54mm_Vertical" H 3900 7050 50  0001 C CNN
F 3 "~" H 3900 7050 50  0001 C CNN
	1    3900 7050
	1    0    0    -1  
$EndComp
Wire Wire Line
	3500 6450 3700 6450
Connection ~ 3700 6450
Wire Wire Line
	3700 7250 3700 7150
Connection ~ 3700 7050
Wire Wire Line
	3700 7050 3700 6950
Connection ~ 3700 7150
Wire Wire Line
	3700 7150 3700 7050
Wire Wire Line
	3500 7050 3700 7050
Connection ~ 3500 7050
Wire Wire Line
	3500 7050 3500 7100
Wire Wire Line
	3700 6350 3700 6450
Wire Wire Line
	3700 6250 3700 6350
Connection ~ 3700 6350
$Comp
L Connector_Generic:Conn_01x04 J8
U 1 1
P 3900 6350
F 0 "J8" H 3980 6342 50  0000 L CNN
F 1 "Conn_01x04" H 3980 6251 50  0000 L CNN
F 2 "Connector_PinHeader_2.54mm:PinHeader_1x04_P2.54mm_Vertical" H 3900 6350 50  0001 C CNN
F 3 "~" H 3900 6350 50  0001 C CNN
	1    3900 6350
	1    0    0    -1  
$EndComp
Wire Wire Line
	3700 6450 3700 6550
$Comp
L Connector_Generic:Conn_01x02 J10
U 1 1
P 4150 5650
F 0 "J10" H 4230 5642 50  0000 L CNN
F 1 "Conn_01x02" H 4230 5551 50  0000 L CNN
F 2 "Connector_PinHeader_2.54mm:PinHeader_1x02_P2.54mm_Vertical" H 4150 5650 50  0001 C CNN
F 3 "~" H 4150 5650 50  0001 C CNN
	1    4150 5650
	-1   0    0    1   
$EndComp
Wire Wire Line
	4900 5100 4900 5350
Wire Wire Line
	4900 5350 4950 5350
Wire Wire Line
	4350 5550 4450 5550
Wire Notes Line
	4450 6000 4450 7500
Wire Wire Line
	4450 5550 4450 5450
Wire Wire Line
	4350 5650 4600 5650
Wire Wire Line
	4600 5650 4600 4900
Wire Wire Line
	4600 4900 4950 4900
$Comp
L power:GND #PWR0102
U 1 1
P 6550 3000
F 0 "#PWR0102" H 6550 2750 50  0001 C CNN
F 1 "GND" H 6555 2827 50  0000 C CNN
F 2 "" H 6550 3000 50  0001 C CNN
F 3 "" H 6550 3000 50  0001 C CNN
	1    6550 3000
	-1   0    0    1   
$EndComp
Wire Wire Line
	6550 3000 6550 3200
Text GLabel 6400 2000 0    50   Input ~ 0
GND_SCL
Wire Wire Line
	6400 2000 6500 2000
Text GLabel 4800 5100 3    50   Input ~ 0
GND_SCL
Wire Wire Line
	4950 5000 4800 5000
Wire Wire Line
	4800 5000 4800 5100
Text GLabel 4750 900  0    50   Input ~ 0
TP1
Text GLabel 4750 1000 0    50   Input ~ 0
TP2
Text GLabel 4750 1100 0    50   Input ~ 0
TP3
Text GLabel 4750 1400 0    50   Input ~ 0
TP4
Text GLabel 4750 3700 0    50   Input ~ 0
TP1
Text GLabel 4750 3800 0    50   Input ~ 0
TP2
Text GLabel 4750 4100 0    50   Input ~ 0
TP3
Text GLabel 4750 1500 0    50   Input ~ 0
TP5
Text GLabel 4750 1600 0    50   Input ~ 0
TP6
Text GLabel 6700 4700 2    50   Input ~ 0
TP4
Text GLabel 6700 4800 2    50   Input ~ 0
TP5
Text GLabel 6700 4900 2    50   Input ~ 0
TP6
Text GLabel 4750 1700 0    50   Input ~ 0
TP7
Text GLabel 6700 5000 2    50   Input ~ 0
TP7
$Comp
L Connector_Generic:Conn_01x04 J19
U 1 1
P 4950 1500
F 0 "J19" H 5030 1492 50  0000 L CNN
F 1 "Conn_01x04" H 5030 1401 50  0000 L CNN
F 2 "Connector_PinHeader_2.54mm:PinHeader_1x04_P2.54mm_Vertical" H 4950 1500 50  0001 C CNN
F 3 "~" H 4950 1500 50  0001 C CNN
	1    4950 1500
	1    0    0    -1  
$EndComp
Wire Notes Line
	4150 3700 2300 3700
Wire Notes Line
	4150 4700 2300 4700
$Comp
L Connector_Generic:Conn_01x03 J16
U 1 1
P 4950 1000
F 0 "J16" H 5030 1042 50  0000 L CNN
F 1 "Conn_01x03" H 5030 951 50  0000 L CNN
F 2 "Connector_PinHeader_2.54mm:PinHeader_1x03_P2.54mm_Vertical" H 4950 1000 50  0001 C CNN
F 3 "~" H 4950 1000 50  0001 C CNN
	1    4950 1000
	1    0    0    -1  
$EndComp
Wire Wire Line
	1850 4550 2350 4550
$Comp
L Device:R R11
U 1 1
P 1150 4500
F 0 "R11" H 1080 4454 50  0000 R CNN
F 1 "R" H 1080 4545 50  0000 R CNN
F 2 "Resistor_THT:R_Axial_DIN0207_L6.3mm_D2.5mm_P10.16mm_Horizontal" V 1080 4500 50  0001 C CNN
F 3 "~" H 1150 4500 50  0001 C CNN
	1    1150 4500
	-1   0    0    1   
$EndComp
$Comp
L Device:R R12
U 1 1
P 1150 4850
F 0 "R12" H 1080 4804 50  0000 R CNN
F 1 "R" H 1080 4895 50  0000 R CNN
F 2 "Resistor_THT:R_Axial_DIN0207_L6.3mm_D2.5mm_P10.16mm_Horizontal" V 1080 4850 50  0001 C CNN
F 3 "~" H 1150 4850 50  0001 C CNN
	1    1150 4850
	-1   0    0    1   
$EndComp
Wire Wire Line
	1150 4650 1150 4700
Wire Wire Line
	1150 4700 1400 4700
Wire Wire Line
	1400 4700 1400 4450
Connection ~ 1150 4700
Wire Wire Line
	1400 4450 2350 4450
Wire Wire Line
	1150 4350 1300 4350
Connection ~ 1300 4350
$Comp
L power:GND #PWR0127
U 1 1
P 1150 5000
F 0 "#PWR0127" H 1150 4750 50  0001 C CNN
F 1 "GND" H 1155 4827 50  0000 C CNN
F 2 "" H 1150 5000 50  0001 C CNN
F 3 "" H 1150 5000 50  0001 C CNN
	1    1150 5000
	1    0    0    -1  
$EndComp
$Comp
L Connector_Generic:Conn_01x02 J5
U 1 1
P 6700 900
F 0 "J5" H 6780 892 50  0000 L CNN
F 1 "Conn_01x02" H 6780 801 50  0000 L CNN
F 2 "Connector_PinHeader_2.54mm:PinHeader_1x02_P2.54mm_Vertical" H 6700 900 50  0001 C CNN
F 3 "~" H 6700 900 50  0001 C CNN
	1    6700 900 
	1    0    0    -1  
$EndComp
$Comp
L Connector_Generic:Conn_01x02 J17
U 1 1
P 6700 1150
F 0 "J17" H 6780 1142 50  0000 L CNN
F 1 "Conn_01x02" H 6780 1051 50  0000 L CNN
F 2 "Connector_PinHeader_2.54mm:PinHeader_1x02_P2.54mm_Vertical" H 6700 1150 50  0001 C CNN
F 3 "~" H 6700 1150 50  0001 C CNN
	1    6700 1150
	1    0    0    -1  
$EndComp
$Comp
L power:+3V3 #PWR0115
U 1 1
P 6350 900
F 0 "#PWR0115" H 6350 750 50  0001 C CNN
F 1 "+3V3" H 6365 1073 50  0000 C CNN
F 2 "" H 6350 900 50  0001 C CNN
F 3 "" H 6350 900 50  0001 C CNN
	1    6350 900 
	1    0    0    -1  
$EndComp
Wire Wire Line
	6500 900  6350 900 
Text GLabel 6350 1000 0    50   Input ~ 0
GND_SCL
Wire Wire Line
	6350 1000 6500 1000
Text GLabel 8500 4700 0    50   Input ~ 0
3.3v_teleinfo
Connection ~ 8950 4850
Wire Wire Line
	8800 4850 8950 4850
Text GLabel 6650 3400 2    50   Input ~ 0
3.3v_teleinfo
Wire Wire Line
	6550 3400 6650 3400
Wire Notes Line
	4700 5600 4700 7750
Wire Notes Line
	4700 7750 6750 7750
Wire Notes Line
	6750 7750 6750 5600
Wire Notes Line
	6750 5600 4700 5600
Text Notes 4800 7650 0    50   ~ 0
Control switches
Wire Notes Line
	800  7500 4450 7500
Wire Notes Line
	800  6000 4450 6000
Wire Bus Line
	4300 3300 4300 5250
Wire Bus Line
	900  3950 900  5250
$EndSCHEMATC
